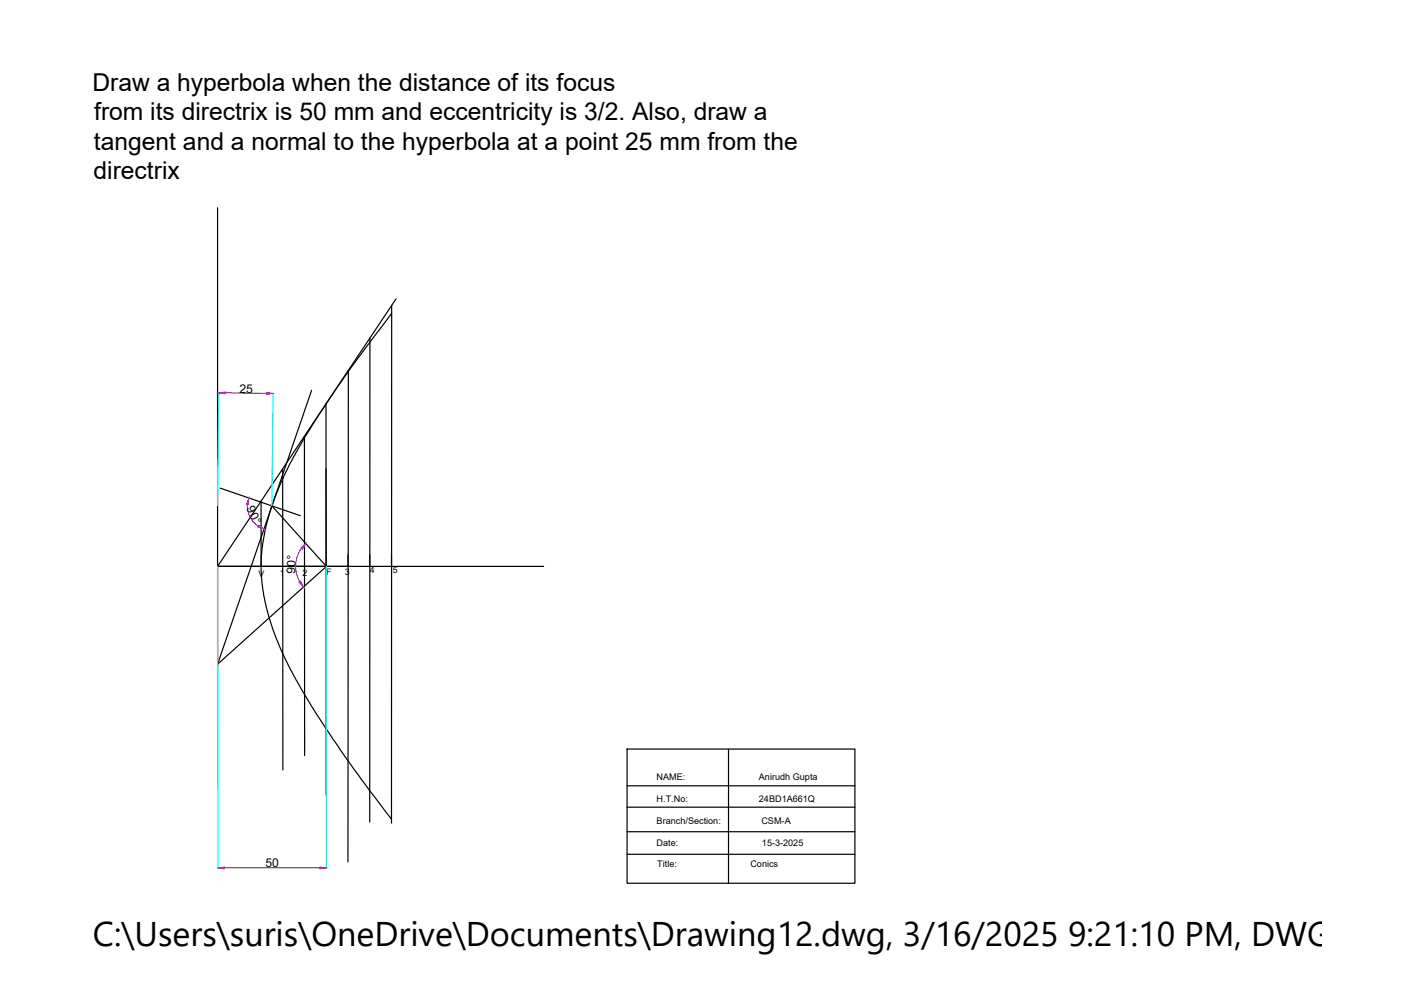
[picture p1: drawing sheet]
<svg xmlns="http://www.w3.org/2000/svg" width="297mm" height="210mm" viewBox="0 0 297 210" stroke-linecap="round" stroke-linejoin="round" font-family="sans-serif">
<!-- layer: 0 -->
<g fill="none" stroke="#000" stroke-width=".25">
<path d="M46.1 44.1v110.5M73.9 78.5l-.1 104.2M78.4 71.6v102.7M83 66.4l-9.1 12.3-5.4 7.9a87.2 87.2 0 0 0-10.6 19.8l-.1 .5a36.9 36.9 0 0 0 .3 27.2l2 4.9 1.8 3.4a235.1 235.1 0 0 0 21.1 31.3M83 64.7v109.8M84 63.4l-37.9 56.7M59.9 99.4l.1 63.9M64.5 92.5l.1 67.7M66.1 82.7l-20 58.1 23-20.6M69.1 99.4l.1 20.6-11.6-12.7M69.1 85.6l.1 82.9M46.7 103.5l17 5.8"/>
<path d="M55.4 106.2v13.9M73.8 117.6v2.5h-4.6M115.3 120.1h-69.2h23.1v3.6M133 158.8h48.3v28.5h-48.3zM154.5 158.8v28.5M133 166.6h48.3M133 171.1h48.3M133 176.3h48.3M133 181.1h48.3"/>
</g>
<path d="M46.4 83.2l-.3 23.9M57.9 83.3l-.3 23.9M46.1 120.1l.1 64M69.2 120.1v64" fill="none" stroke="#0ff" stroke-width=".25"/>
<path d="M47.8 83.3l8.7 .1M52.4 106.9a5.2 5.2 0 0 0 2.3 4.6M63.9 116.3a6.5 6.5 0 0 0-.4 7M47.6 184h20.2" fill="none" stroke="#f0f" stroke-width=".25"/>
<g fill="#f0f" stroke="#f0f" stroke-width=".21">
<path d="M56.5 83.2l1.4 .2-1.4 .2z"/>
<path d="M46.4 83.3l1.4-.2v.4z"/>
<path d="M46.2 184l1.4-.2v.5z"/>
<path d="M67.8 183.8l1.4 .2-1.4 .2z"/>
<path d="M63.8 116.1l1.1-.8-.8 1.1z"/>
<path d="M63.4 123.4l.3-.2 .7 1.2z"/>
<path d="M52.8 105.6l-.1 1.4-.4-.1z"/>
<path d="M54.8 111.3l1.2 .9-1.4-.5z"/>
</g>
<text font-size="7.3" x="19.7" y="200.6">C:\Users\suris\OneDrive\Documents\Drawing12.dwg, 3/16/2025 9:21:10 PM, DWG To P</text>
<g font-size="5.2">
<text x="19.6" y="19.2">Draw a hyperbola when the distance of its focus</text>
<text x="20" y="25.5">from its directrix is 50 mm and eccentricity is 3/2. Also, draw a</text>
<text x="19.9" y="31.8">tangent and a normal to the hyperbola at a point 25 mm from the</text>
<text x="19.8" y="38">directrix</text>
</g>
<g font-size="2.6">
<text x="50.7" y="83.3" transform="rotate(1 50.7 83.3)">25</text>
<text x="52.2" y="107.8" transform="rotate(64 52.2 107.8)">90°</text>
<text x="62.6" y="121.7" transform="rotate(-87 62.6 121.7)">90°</text>
<text x="56.3" y="183.9">50</text>
</g>
<g font-size="1.9">
<text x="54.8" y="122.3">V</text>
<text x="59.3" y="122.1">1</text>
<text x="64.2" y="122">2</text>
<text x="69.2" y="121.9">F</text>
<text x="73.1" y="121.9">3</text>
<text x="78.4" y="121.5">4</text>
<text x="83.3" y="121.4">5</text>
<text x="139.2" y="165.4">NAME:</text>
<text x="160.9" y="165.4">Anirudh Gupta</text>
<text x="139.2" y="170">H.T.No:</text>
<text x="160.9" y="170">24BD1A661Q</text>
<text x="139.2" y="174.7">Branch/Section:</text>
<text x="139.2" y="179.3">Date:</text>
<text x="161.4" y="174.7">CSM-A</text>
<text x="161.5" y="179.3">15-3-2025</text>
<text x="139.3" y="183.9">Title:</text>
<text x="159.1" y="183.9">Conics</text>
</g>
</svg>
